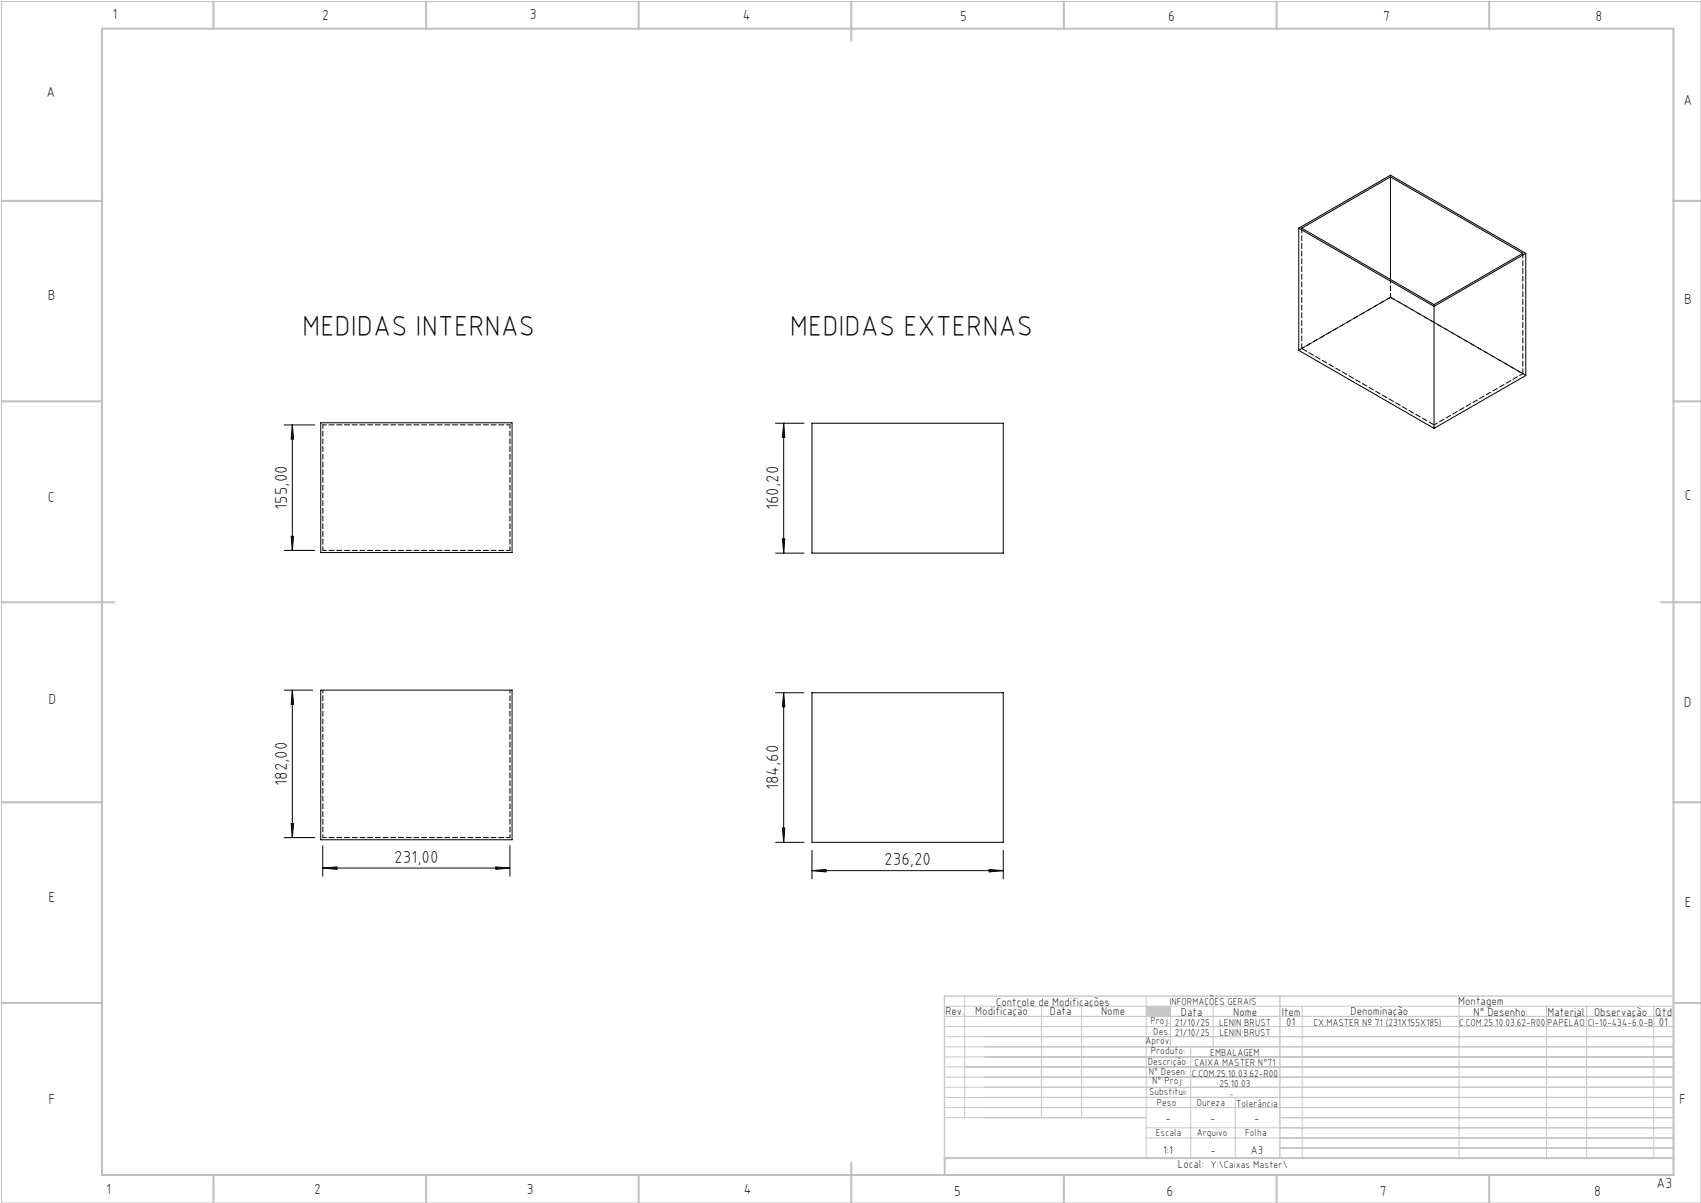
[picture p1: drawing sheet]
<svg xmlns="http://www.w3.org/2000/svg" width="420mm" height="297mm" viewBox="0 0 420 297" stroke-linecap="round" stroke-linejoin="round" font-family="sans-serif">
<path d="M.4 .4h419.6v296.6h-419.6z" fill="none" stroke="#c0c0c0" stroke-width=".25"/>
<g fill="none" stroke="#c0c0c0" stroke-width=".5">
<path d="M25.2 7.1h388v283h-388zM52.7 .4v6.7M105.2 .4v6.7M157.7 .4v6.7M210.2 .4v9.7M262.7 .4v6.7M315.2 .4v6.7M367.7 .4v6.7M.4 49.6h24.8M413.2 49.6h6.8M.4 99.1h24.8M413.2 99.1h6.8"/>
<path d="M.4 148.7h27.8M410.2 148.7h9.8M.4 198.1h24.8M413.2 198.1h6.8M.4 247.6h24.8M413.2 247.6h6.8M52.7 290.1v6.9M105.2 290.1v6.9M157.7 290.1v6.9M210.2 287.1v9.9M262.7 290.1v6.9M315.2 290.1v6.9"/>
<path d="M367.7 290.1v6.9M413.2 285.9h-179.9v4.2"/>
</g>
<g fill="none" stroke="#c3c8d2" stroke-width=".25">
<path d="M233.2 250.9h180M233.2 248.4h180M233.2 253.4h180M233.2 255.9h180M233.2 258.4h180M238.2 245.9v30M257.1 248.4v27.5M267.1 248.4v27.5M283 245.9v40M289 248.4v10M294 258.4v27.5M299.5 248.4v10"/>
<path d="M321.5 248.4v37.5M360.3 248.4v37.5M381.8 248.4v37.5M391.8 248.4v37.5M408.3 248.4v37.5M233.2 260.9h180M233.2 263.4h180M233.2 265.9h180M233.2 268.4h180M233.2 270.9h180M233.2 273.4h180M233.2 275.9h49.8"/>
<path d="M283 278.4h130.2M305 270.9v15M316 275.9h97.2M283 280.9h130.2M316 283.4h97.2"/>
</g>
<path d="M233.2 245.9h180v40h-180zM316 245.9v40" fill="none" stroke="#c3c8d2" stroke-width=".35"/>
<path d="M283 248.4h6v2.5h-6z" fill-rule="evenodd" fill="#c3c8d2"/>
<g fill="none" stroke="#000" stroke-width=".25">
<path d="M320.7 56.3v30.2l33.4 19.3M320.7 56.3l33.4 19.3M320.7 56.3l22.6-13.1 33.4 19.3M321.4 56.3l21.9-12.6 32.7 18.8-21.9 12.7zM343.3 43.7v25.3M354.1 75.6v30.2M376.7 62.5l-22.6 13.1M376.7 62.5v30.2l-22.6 13.1M70.2 104.9h7.5M72.2 104.9v31M72.2 104.9l.3 3.5h-.6zM79.2 104.4h47.2v32h-47.2z"/>
<path d="M191.5 104.5h7M193.5 104.5l.3 3.5h-.6zM193.5 104.5v32.1M200.5 104.5h47.2v32.1h-47.2zM70.2 135.9h7.5M71.9 132.4h.6l-.3 3.5zM191.5 136.6h7M193.2 133h.6l-.3 3.6zM70.2 170.4h7M72.2 170.4v36.4M72.2 170.4l.3 3.5h-.6zM79.2 170.4h47.2v36.9h-47.2z"/>
<path d="M191.5 171h7M193.5 171l.3 3.5h-.6zM193.5 171v37M200.5 171h47.2v37h-47.2zM70.2 206.8h7.5M71.9 203.3h.6l-.3 3.5zM79.7 214.3l3.5-.3v.6zM79.7 208.8v7.5M79.7 214.3h46.2M122.4 214l3.5 .3-3.5 .3zM125.9 208.8v7.5M191.5 208h7"/>
<path d="M193.2 204.4h.6l-.3 3.6zM200.5 214.9l3.5-.2v.6zM200.5 209.9v7.1M200.5 214.9h47.2M244.2 214.7l3.5 .2-3.5 .4zM247.7 209.9v7.1"/>
</g>
<g fill="#000">
<path d="M71.9 132.4h.6l-.3 3.5zM72.2 104.9l.3 3.5h-.6zM193.2 133h.6l-.3 3.6zM193.5 104.5l.3 3.5h-.6z"/>
<path d="M72.2 170.4l.3 3.5h-.6zM71.9 203.3h.6l-.3 3.5zM193.5 171l.3 3.5h-.6zM193.2 204.4h.6l-.3 3.6z"/>
<path d="M79.7 214.3l3.5-.3v.6zM122.4 214l3.5 .3-3.5 .3zM200.5 214.9l3.5-.2v.6zM244.2 214.7l3.5 .2-3.5 .4z"/>
</g>
<path d="M79.7 170.4v36.4M125.9 170.4v36.4" fill="none" stroke="#000" stroke-width=".25" stroke-dasharray="1.3 .6" stroke-dashoffset=".5"/>
<path d="M343.3 73.4l-21.9 12.6M376.7 92.7l-33.4-19.3M79.7 104.9h46.2M125.9 104.9v31M354.1 104.9l21.9-12.7M79.7 135.9v-31M125.9 135.9h-46.2M79.7 206.8h46.2" fill="none" stroke="#000" stroke-width=".25" stroke-dasharray="1.3 .6" stroke-dashoffset=".4"/>
<path d="M343.3 43.2v.5M343.3 73.4h.1M354.1 75.2v.4" fill="none" stroke="#000" stroke-width=".25" stroke-dasharray="1.3 .6"/>
<path d="M343.3 69v4.4" fill="none" stroke="#000" stroke-width=".25" stroke-dasharray="1.3 .6" stroke-dashoffset=".3"/>
<path d="M343.3 73.4l-22.6 13.1M321.4 86l32.7 18.9M376 92.2l-32.7-18.8" fill="none" stroke="#000" stroke-width=".25" stroke-dasharray="1.3 .6" stroke-dashoffset="-.1"/>
<path d="M321.4 56.3v29.7M376 62.5v29.7" fill="none" stroke="#000" stroke-width=".25" stroke-dasharray="1.3 .6" stroke-dashoffset=".1"/>
<g font-size="7.1">
<text x="74.6" y="82.9">MEDIDAS INTERNAS</text>
<text x="195" y="82.9">MEDIDAS EXTERNAS</text>
</g>
<g font-size="4.3">
<text x="70.9" y="125.9" transform="rotate(-90 70.9 125.9)">155,00</text>
<text x="192.2" y="126" transform="rotate(-90 192.2 126)">160,20</text>
<text x="70.9" y="194.1" transform="rotate(-90 70.9 194.1)">182,00</text>
<text x="192.2" y="195.1" transform="rotate(-90 192.2 195.1)">184,60</text>
<text x="97.3" y="213">231,00</text>
<text x="218.4" y="213.6">236,20</text>
</g>
<g font-size="3.6">
<text x="27.8" y="4.8">1</text>
<text x="79.5" y="4.9">2</text>
<text x="130.8" y="4.8">3</text>
<text x="183.4" y="4.9">4</text>
<text x="237.1" y="5.1">5</text>
<text x="288.4" y="5.2">6</text>
<text x="341.5" y="5.1">7</text>
<text x="394" y="5.2">8</text>
<text x="11.5" y="24">A</text>
<text x="415.7" y="25.8">A</text>
<text x="11.8" y="74.1">B</text>
<text x="415.8" y="75.1">B</text>
<text x="11.8" y="124">C</text>
<text x="416" y="123.5">C</text>
<text x="12" y="173.7">D</text>
<text x="415.8" y="174.7">D</text>
<text x="12" y="222.6">E</text>
<text x="416" y="223.9">E</text>
<text x="12" y="272.6">F</text>
<text x="414.6" y="272.6">F</text>
<text x="409" y="293.3">A3</text>
<text x="26.2" y="294.8">1</text>
<text x="77.6" y="294.8">2</text>
<text x="130.1" y="294.8">3</text>
<text x="183.7" y="294.7">4</text>
<text x="235.6" y="295.2">5</text>
<text x="288" y="295.2">6</text>
<text x="340.7" y="295.2">7</text>
<text x="393.6" y="295.2">8</text>
</g>
<g font-size="2.9">
<text x="240.8" y="250.6">Modificação</text>
<text x="259.2" y="250.6">Data</text>
<text x="271.9" y="250.6">Nome</text>
<text x="290.9" y="288.4">Local:</text>
</g>
<g font-size="2.8">
<text x="233.4" y="250.6">Rev.</text>
<text x="246" y="248.4">Controle de Modificações</text>
<text x="291.6" y="250.8">Data</text>
<text x="304.5" y="250.8">Nome</text>
<text x="316.5" y="250.9">Item</text>
<text x="333.5" y="250.5">Denominação</text>
<text x="360.1" y="248.2">Montagem</text>
<text x="363.9" y="250.8">N° Desenho:</text>
<text x="382.1" y="250.8">Material</text>
<text x="393.6" y="250.8">Observação</text>
<text x="408.7" y="250.9">Qtd</text>
<text x="317.6" y="253.3">01</text>
<text x="409.6" y="253.3">01</text>
<text x="287.7" y="276.9">-</text>
<text x="298.8" y="276.9">-</text>
<text x="309.7" y="276.9">-</text>
<text x="287.2" y="284.8">1:1</text>
<text x="298.9" y="284.8">-</text>
<text x="308.8" y="284.8">A3</text>
</g>
<g font-size="2.5">
<text x="288.7" y="248.2">INFORMAÇÕES GERAIS</text>
<text x="282.8" y="257.8">Aprov.</text>
<text x="284.1" y="252.9">Proj.</text>
<text x="284.8" y="255.4">Des.</text>
<text x="290.1" y="255.8">21/10/25</text>
<text x="290.1" y="253.3">21/10/25</text>
<text x="301" y="253.3">LENIN BRUST</text>
<text x="301.1" y="255.8">LENIN BRUST</text>
<text x="324.3" y="253.3">CX.MASTER Nº 71 (231X155X185)</text>
<text x="360.3" y="253.3">C.COM.25.10.03.62-R00</text>
<text x="382" y="253.3">PAPELÃO</text>
<text x="392" y="253.3">CI-10-434-6.0-B</text>
<text x="283.4" y="262.9">Descrição:</text>
<text x="284.2" y="260.3">Produto:</text>
<text x="294.9" y="263.3">CAIXA MASTER N°71</text>
<text x="298.8" y="260.7">EMBALAGEM</text>
<text x="283.7" y="265.4">N° Desen:</text>
<text x="284.5" y="267.7">N° Proj:</text>
<text x="294.3" y="265.9">C.COM.25.10.03.62-R00</text>
<text x="301.1" y="268.3">25.10.03</text>
<text x="283.7" y="270.4">Substitui:</text>
<text x="285.6" y="273">Peso</text>
<text x="295.5" y="273">Dureza</text>
<text x="305.2" y="273.3">Tolerância</text>
<text x="285.4" y="280.4">Escala</text>
<text x="295.5" y="280.4">Arquivo</text>
<text x="307.5" y="280.4">Folha</text>
<text x="298.9" y="288.4">Y:\Caixas Master\</text>
</g>
<text font-size="2.1" x="303.5" y="270.9">-</text>
</svg>
